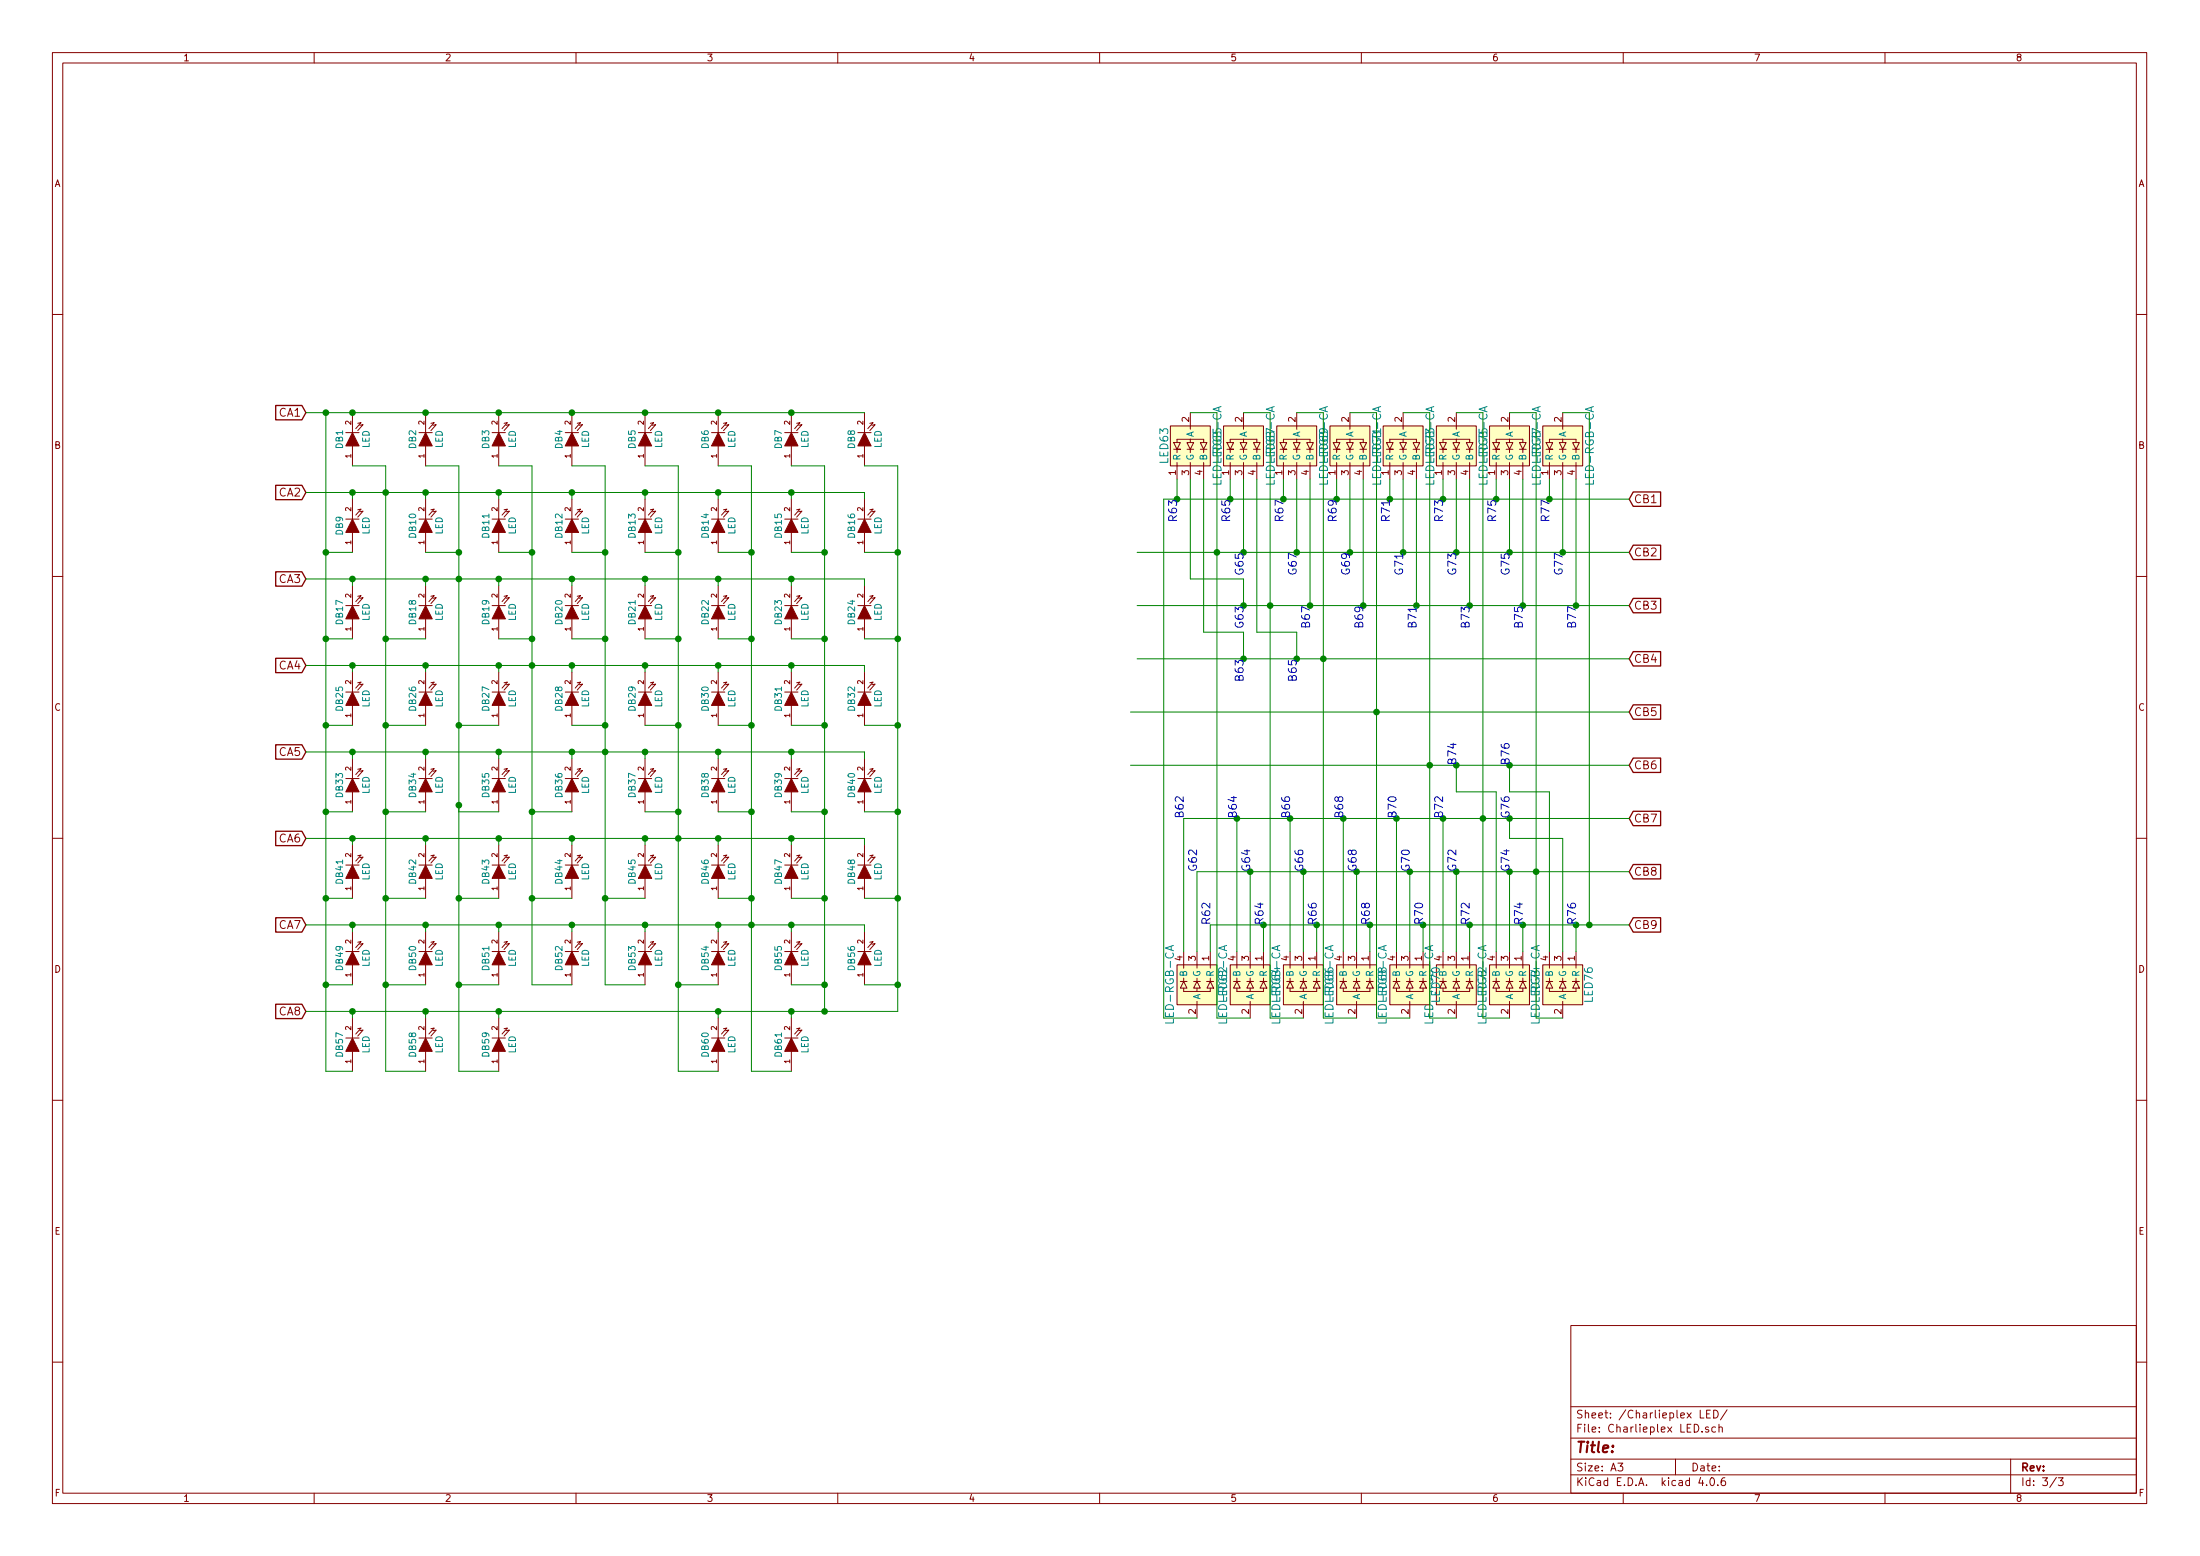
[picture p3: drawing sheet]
EESchema Schematic File Version 2
LIBS:power
LIBS:device
LIBS:transistors
LIBS:conn
LIBS:linear
LIBS:regul
LIBS:74xx
LIBS:cmos4000
LIBS:adc-dac
LIBS:memory
LIBS:xilinx
LIBS:microcontrollers
LIBS:dsp
LIBS:microchip
LIBS:analog_switches
LIBS:motorola
LIBS:texas
LIBS:intel
LIBS:audio
LIBS:interface
LIBS:digital-audio
LIBS:philips
LIBS:display
LIBS:cypress
LIBS:siliconi
LIBS:opto
LIBS:atmel
LIBS:contrib
LIBS:valves
LIBS:keyboard_parts
LIBS:74xgxx
LIBS:ac-dc
LIBS:actel
LIBS:aker
LIBS:allegro
LIBS:Altera
LIBS:analog_devices
LIBS:atmega32u4
LIBS:battery_management
LIBS:bbd
LIBS:bosch
LIBS:brooktre
LIBS:cmos_ieee
LIBS:dc-dc
LIBS:diode
LIBS:dtsjw
LIBS:elec-unifil
LIBS:ESD_Protection
LIBS:ftdi
LIBS:gennum
LIBS:graphic
LIBS:hc11
LIBS:ir
LIBS:Lattice
LIBS:leds
LIBS:logo
LIBS:maxim
LIBS:mechanical
LIBS:microchip_dspic33dsc
LIBS:microchip_pic10mcu
LIBS:microchip_pic12mcu
LIBS:microchip_pic16mcu
LIBS:microchip_pic18mcu
LIBS:microchip_pic24mcu
LIBS:microchip_pic32mcu
LIBS:mkl27z256vfm4
LIBS:modules
LIBS:motor_drivers
LIBS:motors
LIBS:msp430
LIBS:mx1a-simple
LIBS:nordicsemi
LIBS:nxp
LIBS:nxp_armmcu
LIBS:onsemi
LIBS:Oscillators
LIBS:oupiin_usb
LIBS:Power_Management
LIBS:powerint
LIBS:pspice
LIBS:references
LIBS:relays
LIBS:rfcom
LIBS:sensors
LIBS:silabs
LIBS:stm8
LIBS:stm32
LIBS:supertex
LIBS:switches
LIBS:transf
LIBS:triac_thyristor
LIBS:ttl_ieee
LIBS:video
LIBS:wiznet
LIBS:Worldsemi
LIBS:Xicor
LIBS:zetex
LIBS:Zilog
LIBS:IS31FL3236-QFLS2-TR
LIBS:teensy
LIBS:IS31FL37XX
LIBS:crumpschemes
LIBS:led
LIBS:Poliboard3-cache
EELAYER 25 0
EELAYER END
$Descr A3 16535 11693
encoding utf-8
Sheet 3 3
Title ""
Date ""
Rev ""
Comp ""
Comment1 ""
Comment2 ""
Comment3 ""
Comment4 ""
$EndDescr
$Comp
L LED DB1
U 1 1
P 2650 3300
F 0 "DB1" H 2650 3400 50  0000 C CNN
F 1 "LED" H 2650 3200 50  0000 C CNN
F 2 "mx1a:MX1A-led_no3d" H 2650 3300 50  0001 C CNN
F 3 "" H 2650 3300 50  0001 C CNN
	1    2650 3300
	0    -1   -1   0   
$EndComp
$Comp
L LED DB2
U 1 1
P 3200 3300
F 0 "DB2" H 3200 3400 50  0000 C CNN
F 1 "LED" H 3200 3200 50  0000 C CNN
F 2 "mx1a:MX1A-led_no3d" H 3200 3300 50  0001 C CNN
F 3 "" H 3200 3300 50  0001 C CNN
	1    3200 3300
	0    -1   -1   0   
$EndComp
$Comp
L LED DB3
U 1 1
P 3750 3300
F 0 "DB3" H 3750 3400 50  0000 C CNN
F 1 "LED" H 3750 3200 50  0000 C CNN
F 2 "mx1a:MX1A-led_no3d" H 3750 3300 50  0001 C CNN
F 3 "" H 3750 3300 50  0001 C CNN
	1    3750 3300
	0    -1   -1   0   
$EndComp
$Comp
L LED DB4
U 1 1
P 4300 3300
F 0 "DB4" H 4300 3400 50  0000 C CNN
F 1 "LED" H 4300 3200 50  0000 C CNN
F 2 "mx1a:MX1A-led_no3d" H 4300 3300 50  0001 C CNN
F 3 "" H 4300 3300 50  0001 C CNN
	1    4300 3300
	0    -1   -1   0   
$EndComp
$Comp
L LED DB5
U 1 1
P 4850 3300
F 0 "DB5" H 4850 3400 50  0000 C CNN
F 1 "LED" H 4850 3200 50  0000 C CNN
F 2 "mx1a:MX1A-led_no3d" H 4850 3300 50  0001 C CNN
F 3 "" H 4850 3300 50  0001 C CNN
	1    4850 3300
	0    -1   -1   0   
$EndComp
$Comp
L LED DB6
U 1 1
P 5400 3300
F 0 "DB6" H 5400 3400 50  0000 C CNN
F 1 "LED" H 5400 3200 50  0000 C CNN
F 2 "mx1a:MX1A-led_no3d" H 5400 3300 50  0001 C CNN
F 3 "" H 5400 3300 50  0001 C CNN
	1    5400 3300
	0    -1   -1   0   
$EndComp
$Comp
L LED DB7
U 1 1
P 5950 3300
F 0 "DB7" H 5950 3400 50  0000 C CNN
F 1 "LED" H 5950 3200 50  0000 C CNN
F 2 "mx1a:MX1A-led_no3d" H 5950 3300 50  0001 C CNN
F 3 "" H 5950 3300 50  0001 C CNN
	1    5950 3300
	0    -1   -1   0   
$EndComp
$Comp
L LED DB8
U 1 1
P 6500 3300
F 0 "DB8" H 6500 3400 50  0000 C CNN
F 1 "LED" H 6500 3200 50  0000 C CNN
F 2 "mx1a:MX1A-led_no3d" H 6500 3300 50  0001 C CNN
F 3 "" H 6500 3300 50  0001 C CNN
	1    6500 3300
	0    -1   -1   0   
$EndComp
$Comp
L LED DB9
U 1 1
P 2650 3950
F 0 "DB9" H 2650 4050 50  0000 C CNN
F 1 "LED" H 2650 3850 50  0000 C CNN
F 2 "mx1a:MX1A-led_no3d" H 2650 3950 50  0001 C CNN
F 3 "" H 2650 3950 50  0001 C CNN
	1    2650 3950
	0    -1   -1   0   
$EndComp
$Comp
L LED DB10
U 1 1
P 3200 3950
F 0 "DB10" H 3200 4050 50  0000 C CNN
F 1 "LED" H 3200 3850 50  0000 C CNN
F 2 "mx1a:MX1A-led_no3d" H 3200 3950 50  0001 C CNN
F 3 "" H 3200 3950 50  0001 C CNN
	1    3200 3950
	0    -1   -1   0   
$EndComp
$Comp
L LED DB11
U 1 1
P 3750 3950
F 0 "DB11" H 3750 4050 50  0000 C CNN
F 1 "LED" H 3750 3850 50  0000 C CNN
F 2 "mx1a:MX1A-led_no3d" H 3750 3950 50  0001 C CNN
F 3 "" H 3750 3950 50  0001 C CNN
	1    3750 3950
	0    -1   -1   0   
$EndComp
$Comp
L LED DB12
U 1 1
P 4300 3950
F 0 "DB12" H 4300 4050 50  0000 C CNN
F 1 "LED" H 4300 3850 50  0000 C CNN
F 2 "mx1a:MX1A-led_no3d" H 4300 3950 50  0001 C CNN
F 3 "" H 4300 3950 50  0001 C CNN
	1    4300 3950
	0    -1   -1   0   
$EndComp
$Comp
L LED DB13
U 1 1
P 4850 3950
F 0 "DB13" H 4850 4050 50  0000 C CNN
F 1 "LED" H 4850 3850 50  0000 C CNN
F 2 "mx1a:MX1A-led_no3d" H 4850 3950 50  0001 C CNN
F 3 "" H 4850 3950 50  0001 C CNN
	1    4850 3950
	0    -1   -1   0   
$EndComp
$Comp
L LED DB14
U 1 1
P 5400 3950
F 0 "DB14" H 5400 4050 50  0000 C CNN
F 1 "LED" H 5400 3850 50  0000 C CNN
F 2 "mx1a:MX1A-led_no3d" H 5400 3950 50  0001 C CNN
F 3 "" H 5400 3950 50  0001 C CNN
	1    5400 3950
	0    -1   -1   0   
$EndComp
$Comp
L LED DB15
U 1 1
P 5950 3950
F 0 "DB15" H 5950 4050 50  0000 C CNN
F 1 "LED" H 5950 3850 50  0000 C CNN
F 2 "mx1a:MX1A-led_no3d" H 5950 3950 50  0001 C CNN
F 3 "" H 5950 3950 50  0001 C CNN
	1    5950 3950
	0    -1   -1   0   
$EndComp
$Comp
L LED DB16
U 1 1
P 6500 3950
F 0 "DB16" H 6500 4050 50  0000 C CNN
F 1 "LED" H 6500 3850 50  0000 C CNN
F 2 "mx1a:MX1A-led_no3d" H 6500 3950 50  0001 C CNN
F 3 "" H 6500 3950 50  0001 C CNN
	1    6500 3950
	0    -1   -1   0   
$EndComp
$Comp
L LED DB17
U 1 1
P 2650 4600
F 0 "DB17" H 2650 4700 50  0000 C CNN
F 1 "LED" H 2650 4500 50  0000 C CNN
F 2 "mx1a:MX1A-led_no3d" H 2650 4600 50  0001 C CNN
F 3 "" H 2650 4600 50  0001 C CNN
	1    2650 4600
	0    -1   -1   0   
$EndComp
$Comp
L LED DB18
U 1 1
P 3200 4600
F 0 "DB18" H 3200 4700 50  0000 C CNN
F 1 "LED" H 3200 4500 50  0000 C CNN
F 2 "mx1a:MX1A-led_no3d" H 3200 4600 50  0001 C CNN
F 3 "" H 3200 4600 50  0001 C CNN
	1    3200 4600
	0    -1   -1   0   
$EndComp
$Comp
L LED DB19
U 1 1
P 3750 4600
F 0 "DB19" H 3750 4700 50  0000 C CNN
F 1 "LED" H 3750 4500 50  0000 C CNN
F 2 "mx1a:MX1A-led_no3d" H 3750 4600 50  0001 C CNN
F 3 "" H 3750 4600 50  0001 C CNN
	1    3750 4600
	0    -1   -1   0   
$EndComp
$Comp
L LED DB20
U 1 1
P 4300 4600
F 0 "DB20" H 4300 4700 50  0000 C CNN
F 1 "LED" H 4300 4500 50  0000 C CNN
F 2 "mx1a:MX1A-led_no3d" H 4300 4600 50  0001 C CNN
F 3 "" H 4300 4600 50  0001 C CNN
	1    4300 4600
	0    -1   -1   0   
$EndComp
$Comp
L LED DB21
U 1 1
P 4850 4600
F 0 "DB21" H 4850 4700 50  0000 C CNN
F 1 "LED" H 4850 4500 50  0000 C CNN
F 2 "mx1a:MX1A-led_no3d" H 4850 4600 50  0001 C CNN
F 3 "" H 4850 4600 50  0001 C CNN
	1    4850 4600
	0    -1   -1   0   
$EndComp
$Comp
L LED DB22
U 1 1
P 5400 4600
F 0 "DB22" H 5400 4700 50  0000 C CNN
F 1 "LED" H 5400 4500 50  0000 C CNN
F 2 "mx1a:MX1A-led_no3d" H 5400 4600 50  0001 C CNN
F 3 "" H 5400 4600 50  0001 C CNN
	1    5400 4600
	0    -1   -1   0   
$EndComp
$Comp
L LED DB23
U 1 1
P 5950 4600
F 0 "DB23" H 5950 4700 50  0000 C CNN
F 1 "LED" H 5950 4500 50  0000 C CNN
F 2 "mx1a:MX1A-led_no3d" H 5950 4600 50  0001 C CNN
F 3 "" H 5950 4600 50  0001 C CNN
	1    5950 4600
	0    -1   -1   0   
$EndComp
$Comp
L LED DB24
U 1 1
P 6500 4600
F 0 "DB24" H 6500 4700 50  0000 C CNN
F 1 "LED" H 6500 4500 50  0000 C CNN
F 2 "mx1a:MX1A-led_no3d" H 6500 4600 50  0001 C CNN
F 3 "" H 6500 4600 50  0001 C CNN
	1    6500 4600
	0    -1   -1   0   
$EndComp
$Comp
L LED DB25
U 1 1
P 2650 5250
F 0 "DB25" H 2650 5350 50  0000 C CNN
F 1 "LED" H 2650 5150 50  0000 C CNN
F 2 "mx1a:MX1A-led_no3d" H 2650 5250 50  0001 C CNN
F 3 "" H 2650 5250 50  0001 C CNN
	1    2650 5250
	0    -1   -1   0   
$EndComp
$Comp
L LED DB26
U 1 1
P 3200 5250
F 0 "DB26" H 3200 5350 50  0000 C CNN
F 1 "LED" H 3200 5150 50  0000 C CNN
F 2 "mx1a:MX1A-led_no3d" H 3200 5250 50  0001 C CNN
F 3 "" H 3200 5250 50  0001 C CNN
	1    3200 5250
	0    -1   -1   0   
$EndComp
$Comp
L LED DB27
U 1 1
P 3750 5250
F 0 "DB27" H 3750 5350 50  0000 C CNN
F 1 "LED" H 3750 5150 50  0000 C CNN
F 2 "mx1a:MX1A-led_no3d" H 3750 5250 50  0001 C CNN
F 3 "" H 3750 5250 50  0001 C CNN
	1    3750 5250
	0    -1   -1   0   
$EndComp
$Comp
L LED DB28
U 1 1
P 4300 5250
F 0 "DB28" H 4300 5350 50  0000 C CNN
F 1 "LED" H 4300 5150 50  0000 C CNN
F 2 "mx1a:MX1A-led_no3d" H 4300 5250 50  0001 C CNN
F 3 "" H 4300 5250 50  0001 C CNN
	1    4300 5250
	0    -1   -1   0   
$EndComp
$Comp
L LED DB29
U 1 1
P 4850 5250
F 0 "DB29" H 4850 5350 50  0000 C CNN
F 1 "LED" H 4850 5150 50  0000 C CNN
F 2 "mx1a:MX1A-led_no3d" H 4850 5250 50  0001 C CNN
F 3 "" H 4850 5250 50  0001 C CNN
	1    4850 5250
	0    -1   -1   0   
$EndComp
$Comp
L LED DB30
U 1 1
P 5400 5250
F 0 "DB30" H 5400 5350 50  0000 C CNN
F 1 "LED" H 5400 5150 50  0000 C CNN
F 2 "mx1a:MX1A-led_no3d" H 5400 5250 50  0001 C CNN
F 3 "" H 5400 5250 50  0001 C CNN
	1    5400 5250
	0    -1   -1   0   
$EndComp
$Comp
L LED DB31
U 1 1
P 5950 5250
F 0 "DB31" H 5950 5350 50  0000 C CNN
F 1 "LED" H 5950 5150 50  0000 C CNN
F 2 "mx1a:MX1A-led_no3d" H 5950 5250 50  0001 C CNN
F 3 "" H 5950 5250 50  0001 C CNN
	1    5950 5250
	0    -1   -1   0   
$EndComp
$Comp
L LED DB32
U 1 1
P 6500 5250
F 0 "DB32" H 6500 5350 50  0000 C CNN
F 1 "LED" H 6500 5150 50  0000 C CNN
F 2 "mx1a:MX1A-led_no3d" H 6500 5250 50  0001 C CNN
F 3 "" H 6500 5250 50  0001 C CNN
	1    6500 5250
	0    -1   -1   0   
$EndComp
$Comp
L LED DB33
U 1 1
P 2650 5900
F 0 "DB33" H 2650 6000 50  0000 C CNN
F 1 "LED" H 2650 5800 50  0000 C CNN
F 2 "mx1a:MX1A-led_no3d" H 2650 5900 50  0001 C CNN
F 3 "" H 2650 5900 50  0001 C CNN
	1    2650 5900
	0    -1   -1   0   
$EndComp
$Comp
L LED DB34
U 1 1
P 3200 5900
F 0 "DB34" H 3200 6000 50  0000 C CNN
F 1 "LED" H 3200 5800 50  0000 C CNN
F 2 "mx1a:MX1A-led_no3d" H 3200 5900 50  0001 C CNN
F 3 "" H 3200 5900 50  0001 C CNN
	1    3200 5900
	0    -1   -1   0   
$EndComp
$Comp
L LED DB35
U 1 1
P 3750 5900
F 0 "DB35" H 3750 6000 50  0000 C CNN
F 1 "LED" H 3750 5800 50  0000 C CNN
F 2 "mx1a:MX1A-led_no3d" H 3750 5900 50  0001 C CNN
F 3 "" H 3750 5900 50  0001 C CNN
	1    3750 5900
	0    -1   -1   0   
$EndComp
$Comp
L LED DB36
U 1 1
P 4300 5900
F 0 "DB36" H 4300 6000 50  0000 C CNN
F 1 "LED" H 4300 5800 50  0000 C CNN
F 2 "mx1a:MX1A-led_no3d" H 4300 5900 50  0001 C CNN
F 3 "" H 4300 5900 50  0001 C CNN
	1    4300 5900
	0    -1   -1   0   
$EndComp
$Comp
L LED DB37
U 1 1
P 4850 5900
F 0 "DB37" H 4850 6000 50  0000 C CNN
F 1 "LED" H 4850 5800 50  0000 C CNN
F 2 "mx1a:MX1A-led_no3d" H 4850 5900 50  0001 C CNN
F 3 "" H 4850 5900 50  0001 C CNN
	1    4850 5900
	0    -1   -1   0   
$EndComp
$Comp
L LED DB38
U 1 1
P 5400 5900
F 0 "DB38" H 5400 6000 50  0000 C CNN
F 1 "LED" H 5400 5800 50  0000 C CNN
F 2 "mx1a:MX1A-led_no3d" H 5400 5900 50  0001 C CNN
F 3 "" H 5400 5900 50  0001 C CNN
	1    5400 5900
	0    -1   -1   0   
$EndComp
$Comp
L LED DB39
U 1 1
P 5950 5900
F 0 "DB39" H 5950 6000 50  0000 C CNN
F 1 "LED" H 5950 5800 50  0000 C CNN
F 2 "mx1a:MX1A-led_no3d" H 5950 5900 50  0001 C CNN
F 3 "" H 5950 5900 50  0001 C CNN
	1    5950 5900
	0    -1   -1   0   
$EndComp
$Comp
L LED DB40
U 1 1
P 6500 5900
F 0 "DB40" H 6500 6000 50  0000 C CNN
F 1 "LED" H 6500 5800 50  0000 C CNN
F 2 "mx1a:MX1A-led_no3d" H 6500 5900 50  0001 C CNN
F 3 "" H 6500 5900 50  0001 C CNN
	1    6500 5900
	0    -1   -1   0   
$EndComp
$Comp
L LED DB41
U 1 1
P 2650 6550
F 0 "DB41" H 2650 6650 50  0000 C CNN
F 1 "LED" H 2650 6450 50  0000 C CNN
F 2 "mx1a:MX1A-led_no3d" H 2650 6550 50  0001 C CNN
F 3 "" H 2650 6550 50  0001 C CNN
	1    2650 6550
	0    -1   -1   0   
$EndComp
$Comp
L LED DB42
U 1 1
P 3200 6550
F 0 "DB42" H 3200 6650 50  0000 C CNN
F 1 "LED" H 3200 6450 50  0000 C CNN
F 2 "mx1a:MX1A-led_no3d" H 3200 6550 50  0001 C CNN
F 3 "" H 3200 6550 50  0001 C CNN
	1    3200 6550
	0    -1   -1   0   
$EndComp
$Comp
L LED DB43
U 1 1
P 3750 6550
F 0 "DB43" H 3750 6650 50  0000 C CNN
F 1 "LED" H 3750 6450 50  0000 C CNN
F 2 "mx1a:MX1A-led_no3d" H 3750 6550 50  0001 C CNN
F 3 "" H 3750 6550 50  0001 C CNN
	1    3750 6550
	0    -1   -1   0   
$EndComp
$Comp
L LED DB44
U 1 1
P 4300 6550
F 0 "DB44" H 4300 6650 50  0000 C CNN
F 1 "LED" H 4300 6450 50  0000 C CNN
F 2 "mx1a:MX1A-led_no3d" H 4300 6550 50  0001 C CNN
F 3 "" H 4300 6550 50  0001 C CNN
	1    4300 6550
	0    -1   -1   0   
$EndComp
$Comp
L LED DB45
U 1 1
P 4850 6550
F 0 "DB45" H 4850 6650 50  0000 C CNN
F 1 "LED" H 4850 6450 50  0000 C CNN
F 2 "mx1a:MX1A-led_no3d" H 4850 6550 50  0001 C CNN
F 3 "" H 4850 6550 50  0001 C CNN
	1    4850 6550
	0    -1   -1   0   
$EndComp
$Comp
L LED DB46
U 1 1
P 5400 6550
F 0 "DB46" H 5400 6650 50  0000 C CNN
F 1 "LED" H 5400 6450 50  0000 C CNN
F 2 "mx1a:MX1A-led_no3d" H 5400 6550 50  0001 C CNN
F 3 "" H 5400 6550 50  0001 C CNN
	1    5400 6550
	0    -1   -1   0   
$EndComp
$Comp
L LED DB47
U 1 1
P 5950 6550
F 0 "DB47" H 5950 6650 50  0000 C CNN
F 1 "LED" H 5950 6450 50  0000 C CNN
F 2 "mx1a:MX1A-led_no3d" H 5950 6550 50  0001 C CNN
F 3 "" H 5950 6550 50  0001 C CNN
	1    5950 6550
	0    -1   -1   0   
$EndComp
$Comp
L LED DB48
U 1 1
P 6500 6550
F 0 "DB48" H 6500 6650 50  0000 C CNN
F 1 "LED" H 6500 6450 50  0000 C CNN
F 2 "mx1a:MX1A-led_no3d" H 6500 6550 50  0001 C CNN
F 3 "" H 6500 6550 50  0001 C CNN
	1    6500 6550
	0    -1   -1   0   
$EndComp
$Comp
L LED DB49
U 1 1
P 2650 7200
F 0 "DB49" H 2650 7300 50  0000 C CNN
F 1 "LED" H 2650 7100 50  0000 C CNN
F 2 "mx1a:MX1A-led_no3d" H 2650 7200 50  0001 C CNN
F 3 "" H 2650 7200 50  0001 C CNN
	1    2650 7200
	0    -1   -1   0   
$EndComp
$Comp
L LED DB50
U 1 1
P 3200 7200
F 0 "DB50" H 3200 7300 50  0000 C CNN
F 1 "LED" H 3200 7100 50  0000 C CNN
F 2 "mx1a:MX1A-led_no3d" H 3200 7200 50  0001 C CNN
F 3 "" H 3200 7200 50  0001 C CNN
	1    3200 7200
	0    -1   -1   0   
$EndComp
$Comp
L LED DB51
U 1 1
P 3750 7200
F 0 "DB51" H 3750 7300 50  0000 C CNN
F 1 "LED" H 3750 7100 50  0000 C CNN
F 2 "mx1a:MX1A-led_no3d" H 3750 7200 50  0001 C CNN
F 3 "" H 3750 7200 50  0001 C CNN
	1    3750 7200
	0    -1   -1   0   
$EndComp
$Comp
L LED DB52
U 1 1
P 4300 7200
F 0 "DB52" H 4300 7300 50  0000 C CNN
F 1 "LED" H 4300 7100 50  0000 C CNN
F 2 "mx1a:MX1A-led_no3d" H 4300 7200 50  0001 C CNN
F 3 "" H 4300 7200 50  0001 C CNN
	1    4300 7200
	0    -1   -1   0   
$EndComp
$Comp
L LED DB53
U 1 1
P 4850 7200
F 0 "DB53" H 4850 7300 50  0000 C CNN
F 1 "LED" H 4850 7100 50  0000 C CNN
F 2 "mx1a:MX1A-led_no3d" H 4850 7200 50  0001 C CNN
F 3 "" H 4850 7200 50  0001 C CNN
	1    4850 7200
	0    -1   -1   0   
$EndComp
$Comp
L LED DB54
U 1 1
P 5400 7200
F 0 "DB54" H 5400 7300 50  0000 C CNN
F 1 "LED" H 5400 7100 50  0000 C CNN
F 2 "mx1a:MX1A-led_no3d" H 5400 7200 50  0001 C CNN
F 3 "" H 5400 7200 50  0001 C CNN
	1    5400 7200
	0    -1   -1   0   
$EndComp
$Comp
L LED DB55
U 1 1
P 5950 7200
F 0 "DB55" H 5950 7300 50  0000 C CNN
F 1 "LED" H 5950 7100 50  0000 C CNN
F 2 "mx1a:MX1A-led_no3d" H 5950 7200 50  0001 C CNN
F 3 "" H 5950 7200 50  0001 C CNN
	1    5950 7200
	0    -1   -1   0   
$EndComp
$Comp
L LED DB56
U 1 1
P 6500 7200
F 0 "DB56" H 6500 7300 50  0000 C CNN
F 1 "LED" H 6500 7100 50  0000 C CNN
F 2 "mx1a:MX1A-led_no3d" H 6500 7200 50  0001 C CNN
F 3 "" H 6500 7200 50  0001 C CNN
	1    6500 7200
	0    -1   -1   0   
$EndComp
$Comp
L LED DB57
U 1 1
P 2650 7850
F 0 "DB57" H 2650 7950 50  0000 C CNN
F 1 "LED" H 2650 7750 50  0000 C CNN
F 2 "mx1a:MX1A-led_no3d" H 2650 7850 50  0001 C CNN
F 3 "" H 2650 7850 50  0001 C CNN
	1    2650 7850
	0    -1   -1   0   
$EndComp
$Comp
L LED DB58
U 1 1
P 3200 7850
F 0 "DB58" H 3200 7950 50  0000 C CNN
F 1 "LED" H 3200 7750 50  0000 C CNN
F 2 "mx1a:MX1A-led_no3d" H 3200 7850 50  0001 C CNN
F 3 "" H 3200 7850 50  0001 C CNN
	1    3200 7850
	0    -1   -1   0   
$EndComp
$Comp
L LED DB59
U 1 1
P 3750 7850
F 0 "DB59" H 3750 7950 50  0000 C CNN
F 1 "LED" H 3750 7750 50  0000 C CNN
F 2 "mx1a:MX1A-led_no3d" H 3750 7850 50  0001 C CNN
F 3 "" H 3750 7850 50  0001 C CNN
	1    3750 7850
	0    -1   -1   0   
$EndComp
$Comp
L LED DB60
U 1 1
P 5400 7850
F 0 "DB60" H 5400 7950 50  0000 C CNN
F 1 "LED" H 5400 7750 50  0000 C CNN
F 2 "mx1a:MX1A-led_no3d" H 5400 7850 50  0001 C CNN
F 3 "" H 5400 7850 50  0001 C CNN
	1    5400 7850
	0    -1   -1   0   
$EndComp
$Comp
L LED DB61
U 1 1
P 5950 7850
F 0 "DB61" H 5950 7950 50  0000 C CNN
F 1 "LED" H 5950 7750 50  0000 C CNN
F 2 "mx1a:MX1A-led_no3d" H 5950 7850 50  0001 C CNN
F 3 "" H 5950 7850 50  0001 C CNN
	1    5950 7850
	0    -1   -1   0   
$EndComp
Text GLabel 2300 3100 0    60   Input ~ 0
CA1
Text GLabel 2300 3700 0    60   Input ~ 0
CA2
Text GLabel 2300 4350 0    60   Input ~ 0
CA3
Text GLabel 2300 5000 0    60   Input ~ 0
CA4
Text GLabel 2300 5650 0    60   Input ~ 0
CA5
Text GLabel 2300 6300 0    60   Input ~ 0
CA6
Text GLabel 2300 6950 0    60   Input ~ 0
CA7
Text GLabel 2300 7600 0    60   Input ~ 0
CA8
Text GLabel 12250 3750 2    60   Input ~ 0
CB1
Text GLabel 12250 4150 2    60   Input ~ 0
CB2
Text GLabel 12250 4550 2    60   Input ~ 0
CB3
Text GLabel 12250 4950 2    60   Input ~ 0
CB4
Text GLabel 12250 5750 2    60   Input ~ 0
CB6
Text GLabel 12250 6150 2    60   Input ~ 0
CB7
Text GLabel 12250 6550 2    60   Input ~ 0
CB8
Text GLabel 12250 6950 2    60   Input ~ 0
CB9
Text GLabel 12250 5350 2    60   Input ~ 0
CB5
$Comp
L LED-RGB-CA LED69
U 1 1
P 10150 3350
F 0 "LED69" H 10150 3550 60  0000 C CNN
F 1 "LED-RGB-CA" H 10150 3150 60  0000 C CNN
F 2 "LEDs:LED_D5.0mm-4" H 10000 3450 60  0001 C CNN
F 3 "" H 10150 3550 60  0001 C CNN
	1    10150 3350
	0    -1   -1   0   
$EndComp
$Comp
L LED-RGB-CA LED62
U 1 1
P 9000 7400
F 0 "LED62" H 9000 7600 60  0000 C CNN
F 1 "LED-RGB-CA" H 9000 7200 60  0000 C CNN
F 2 "LEDs:LED_D5.0mm-4" H 8850 7500 60  0001 C CNN
F 3 "" H 9000 7600 60  0001 C CNN
	1    9000 7400
	0    1    1    0   
$EndComp
$Comp
L LED-RGB-CA LED64
U 1 1
P 9400 7400
F 0 "LED64" H 9400 7600 60  0000 C CNN
F 1 "LED-RGB-CA" H 9400 7200 60  0000 C CNN
F 2 "LEDs:LED_D5.0mm-4" H 9250 7500 60  0001 C CNN
F 3 "" H 9400 7600 60  0001 C CNN
	1    9400 7400
	0    1    1    0   
$EndComp
$Comp
L LED-RGB-CA LED68
U 1 1
P 10200 7400
F 0 "LED68" H 10200 7600 60  0000 C CNN
F 1 "LED-RGB-CA" H 10200 7200 60  0000 C CNN
F 2 "LEDs:LED_D5.0mm-4" H 10050 7500 60  0001 C CNN
F 3 "" H 10200 7600 60  0001 C CNN
	1    10200 7400
	0    1    1    0   
$EndComp
$Comp
L LED-RGB-CA LED71
U 1 1
P 10550 3350
F 0 "LED71" H 10550 3550 60  0000 C CNN
F 1 "LED-RGB-CA" H 10550 3150 60  0000 C CNN
F 2 "LEDs:LED_D5.0mm-4" H 10400 3450 60  0001 C CNN
F 3 "" H 10550 3550 60  0001 C CNN
	1    10550 3350
	0    -1   -1   0   
$EndComp
$Comp
L LED-RGB-CA LED73
U 1 1
P 10950 3350
F 0 "LED73" H 10950 3550 60  0000 C CNN
F 1 "LED-RGB-CA" H 10950 3150 60  0000 C CNN
F 2 "LEDs:LED_D5.0mm-4" H 10800 3450 60  0001 C CNN
F 3 "" H 10950 3550 60  0001 C CNN
	1    10950 3350
	0    -1   -1   0   
$EndComp
$Comp
L LED-RGB-CA LED75
U 1 1
P 11350 3350
F 0 "LED75" H 11350 3550 60  0000 C CNN
F 1 "LED-RGB-CA" H 11350 3150 60  0000 C CNN
F 2 "LEDs:LED_D5.0mm-4" H 11200 3450 60  0001 C CNN
F 3 "" H 11350 3550 60  0001 C CNN
	1    11350 3350
	0    -1   -1   0   
$EndComp
$Comp
L LED-RGB-CA LED77
U 1 1
P 11750 3350
F 0 "LED77" H 11750 3550 60  0000 C CNN
F 1 "LED-RGB-CA" H 11750 3150 60  0000 C CNN
F 2 "LEDs:LED_D5.0mm-4" H 11600 3450 60  0001 C CNN
F 3 "" H 11750 3550 60  0001 C CNN
	1    11750 3350
	0    -1   -1   0   
$EndComp
$Comp
L LED-RGB-CA LED67
U 1 1
P 9750 3350
F 0 "LED67" H 9750 3550 60  0000 C CNN
F 1 "LED-RGB-CA" H 9750 3150 60  0000 C CNN
F 2 "LEDs:LED_D5.0mm-4" H 9600 3450 60  0001 C CNN
F 3 "" H 9750 3550 60  0001 C CNN
	1    9750 3350
	0    -1   -1   0   
$EndComp
$Comp
L LED-RGB-CA LED65
U 1 1
P 9350 3350
F 0 "LED65" H 9350 3550 60  0000 C CNN
F 1 "LED-RGB-CA" H 9350 3150 60  0000 C CNN
F 2 "LEDs:LED_D5.0mm-4" H 9200 3450 60  0001 C CNN
F 3 "" H 9350 3550 60  0001 C CNN
	1    9350 3350
	0    -1   -1   0   
$EndComp
$Comp
L LED-RGB-CA LED63
U 1 1
P 8950 3350
F 0 "LED63" H 8950 3550 60  0000 C CNN
F 1 "LED-RGB-CA" H 8950 3150 60  0000 C CNN
F 2 "LEDs:LED_D5.0mm-4" H 8800 3450 60  0001 C CNN
F 3 "" H 8950 3550 60  0001 C CNN
	1    8950 3350
	0    -1   -1   0   
$EndComp
$Comp
L LED-RGB-CA LED66
U 1 1
P 9800 7400
F 0 "LED66" H 9800 7600 60  0000 C CNN
F 1 "LED-RGB-CA" H 9800 7200 60  0000 C CNN
F 2 "LEDs:LED_D5.0mm-4" H 9650 7500 60  0001 C CNN
F 3 "" H 9800 7600 60  0001 C CNN
	1    9800 7400
	0    1    1    0   
$EndComp
$Comp
L LED-RGB-CA LED76
U 1 1
P 11750 7400
F 0 "LED76" H 11750 7600 60  0000 C CNN
F 1 "LED-RGB-CA" H 11750 7200 60  0000 C CNN
F 2 "LEDs:LED_D5.0mm-4" H 11600 7500 60  0001 C CNN
F 3 "" H 11750 7600 60  0001 C CNN
	1    11750 7400
	0    1    1    0   
$EndComp
$Comp
L LED-RGB-CA LED74
U 1 1
P 11350 7400
F 0 "LED74" H 11350 7600 60  0000 C CNN
F 1 "LED-RGB-CA" H 11350 7200 60  0000 C CNN
F 2 "LEDs:LED_D5.0mm-4" H 11200 7500 60  0001 C CNN
F 3 "" H 11350 7600 60  0001 C CNN
	1    11350 7400
	0    1    1    0   
$EndComp
$Comp
L LED-RGB-CA LED72
U 1 1
P 10950 7400
F 0 "LED72" H 10950 7600 60  0000 C CNN
F 1 "LED-RGB-CA" H 10950 7200 60  0000 C CNN
F 2 "LEDs:LED_D5.0mm-4" H 10800 7500 60  0001 C CNN
F 3 "" H 10950 7600 60  0001 C CNN
	1    10950 7400
	0    1    1    0   
$EndComp
$Comp
L LED-RGB-CA LED70
U 1 1
P 10600 7400
F 0 "LED70" H 10600 7600 60  0000 C CNN
F 1 "LED-RGB-CA" H 10600 7200 60  0000 C CNN
F 2 "LEDs:LED_D5.0mm-4" H 10450 7500 60  0001 C CNN
F 3 "" H 10600 7600 60  0001 C CNN
	1    10600 7400
	0    1    1    0   
$EndComp
Wire Wire Line
	2300 3100 6500 3100
Wire Wire Line
	2300 3700 6500 3700
Wire Wire Line
	2300 4350 6500 4350
Wire Wire Line
	2300 5000 6500 5000
Wire Wire Line
	2300 5650 6500 5650
Wire Wire Line
	2300 6300 6500 6300
Wire Wire Line
	2300 6950 6500 6950
Wire Wire Line
	6750 7600 2300 7600
Connection ~ 2650 3100
Wire Wire Line
	2450 3100 2450 8050
Connection ~ 2450 3100
Wire Wire Line
	2450 8050 2650 8050
Wire Wire Line
	2650 7600 2650 7650
Wire Wire Line
	2650 3500 2900 3500
Wire Wire Line
	2900 3500 2900 8050
Connection ~ 2900 3700
Wire Wire Line
	3200 3500 3450 3500
Wire Wire Line
	3450 3500 3450 8050
Wire Wire Line
	3750 3500 4000 3500
Wire Wire Line
	4000 3500 4000 7400
Wire Wire Line
	4300 3500 4550 3500
Wire Wire Line
	4550 3500 4550 7400
Wire Wire Line
	3450 8050 3750 8050
Wire Wire Line
	4000 7400 4300 7400
Wire Wire Line
	4550 7400 4850 7400
Wire Wire Line
	4850 3500 5100 3500
Wire Wire Line
	5100 3500 5100 8050
Wire Wire Line
	5100 7400 5400 7400
Wire Wire Line
	5400 3500 5650 3500
Wire Wire Line
	5650 3500 5650 8050
Wire Wire Line
	5650 8050 5950 8050
Wire Wire Line
	5950 3500 6200 3500
Wire Wire Line
	6500 3500 6750 3500
Wire Wire Line
	2900 8050 3200 8050
Wire Wire Line
	2650 4150 2450 4150
Connection ~ 2450 4150
Wire Wire Line
	2650 3750 2650 3700
Connection ~ 2650 3700
Connection ~ 3450 4350
Connection ~ 4000 5000
Connection ~ 4550 5650
Connection ~ 5100 6300
Connection ~ 5650 6950
Wire Wire Line
	2650 4400 2650 4350
Connection ~ 2650 4350
Wire Wire Line
	2650 4800 2450 4800
Connection ~ 2450 4800
Wire Wire Line
	2650 5050 2650 5000
Connection ~ 2650 5000
Wire Wire Line
	2650 5450 2450 5450
Connection ~ 2450 5450
Wire Wire Line
	2650 6100 2450 6100
Connection ~ 2450 6100
Wire Wire Line
	2650 5700 2650 5650
Connection ~ 2650 5650
Wire Wire Line
	2650 6350 2650 6300
Connection ~ 2650 6300
Wire Wire Line
	2650 6750 2450 6750
Connection ~ 2450 6750
Wire Wire Line
	2650 7000 2650 6950
Connection ~ 2650 6950
Wire Wire Line
	2450 7400 2650 7400
Connection ~ 2450 7400
Wire Wire Line
	3200 4150 3450 4150
Connection ~ 3450 4150
Wire Wire Line
	3750 4150 4000 4150
Connection ~ 4000 4150
Wire Wire Line
	4300 4150 4550 4150
Connection ~ 4550 4150
Wire Wire Line
	4850 4150 5100 4150
Connection ~ 5100 4150
Wire Wire Line
	5400 4150 5650 4150
Connection ~ 5650 4150
Wire Wire Line
	5950 4150 6200 4150
Connection ~ 6200 4150
Wire Wire Line
	6500 4150 6750 4150
Connection ~ 6750 4150
Wire Wire Line
	6500 3700 6500 3750
Wire Wire Line
	6500 4350 6500 4400
Wire Wire Line
	6500 5000 6500 5050
Wire Wire Line
	6500 5650 6500 5700
Wire Wire Line
	6500 6950 6500 7000
Wire Wire Line
	6500 6300 6500 6350
Wire Wire Line
	6750 7400 6500 7400
Connection ~ 6750 7400
Wire Wire Line
	6750 6750 6500 6750
Connection ~ 6750 6750
Wire Wire Line
	6750 6100 6500 6100
Connection ~ 6750 6100
Wire Wire Line
	6750 5450 6500 5450
Connection ~ 6750 5450
Wire Wire Line
	6750 4800 6500 4800
Connection ~ 6750 4800
Wire Wire Line
	3200 4800 2900 4800
Connection ~ 2900 4800
Wire Wire Line
	3200 4400 3200 4350
Connection ~ 3200 4350
Wire Wire Line
	3200 5450 2900 5450
Connection ~ 2900 5450
Wire Wire Line
	3200 5050 3200 5000
Connection ~ 3200 5000
Wire Wire Line
	3200 5700 3200 5650
Connection ~ 3200 5650
Wire Wire Line
	3200 6100 2900 6100
Connection ~ 2900 6100
Wire Wire Line
	3200 6350 3200 6300
Connection ~ 3200 6300
Wire Wire Line
	2900 6750 3200 6750
Connection ~ 2900 6750
Wire Wire Line
	3200 7000 3200 6950
Connection ~ 3200 6950
Wire Wire Line
	2900 7400 3200 7400
Connection ~ 2900 7400
Wire Wire Line
	3750 7400 3450 7400
Connection ~ 3450 7400
Wire Wire Line
	3750 7000 3750 6950
Connection ~ 3750 6950
Wire Wire Line
	3750 6750 3450 6750
Connection ~ 3450 6750
Wire Wire Line
	3750 6350 3750 6300
Connection ~ 3750 6300
Wire Wire Line
	3750 6100 3450 6100
Wire Wire Line
	3450 6100 3450 6050
Connection ~ 3450 6050
Wire Wire Line
	3750 5050 3750 5000
Connection ~ 3750 5000
Wire Wire Line
	3750 5450 3450 5450
Connection ~ 3450 5450
Wire Wire Line
	3750 4800 4000 4800
Connection ~ 4000 4800
Wire Wire Line
	3750 4400 3750 4350
Connection ~ 3750 4350
Wire Wire Line
	3750 3750 3750 3700
Connection ~ 3750 3700
Wire Wire Line
	3200 3750 3200 3700
Connection ~ 3200 3700
Wire Wire Line
	4300 3750 4300 3700
Connection ~ 4300 3700
Wire Wire Line
	4850 3750 4850 3700
Connection ~ 4850 3700
Wire Wire Line
	5400 3750 5400 3700
Connection ~ 5400 3700
Wire Wire Line
	5950 3750 5950 3700
Connection ~ 5950 3700
Wire Wire Line
	6200 4800 5950 4800
Connection ~ 6200 4800
Wire Wire Line
	5950 4400 5950 4350
Connection ~ 5950 4350
Wire Wire Line
	5400 4400 5400 4350
Connection ~ 5400 4350
Wire Wire Line
	5400 4800 5650 4800
Connection ~ 5650 4800
Wire Wire Line
	4850 4800 5100 4800
Connection ~ 5100 4800
Wire Wire Line
	4850 4400 4850 4350
Connection ~ 4850 4350
Wire Wire Line
	4300 4400 4300 4350
Connection ~ 4300 4350
Wire Wire Line
	4300 4800 4550 4800
Connection ~ 4550 4800
Wire Wire Line
	4300 5050 4300 5000
Connection ~ 4300 5000
Wire Wire Line
	4300 5450 4550 5450
Connection ~ 4550 5450
Wire Wire Line
	4300 5700 4300 5650
Connection ~ 4300 5650
Wire Wire Line
	3750 5700 3750 5650
Connection ~ 3750 5650
Wire Wire Line
	4300 6100 4000 6100
Connection ~ 4000 6100
Wire Wire Line
	4300 6750 4000 6750
Connection ~ 4000 6750
Wire Wire Line
	4300 6350 4300 6300
Connection ~ 4300 6300
Wire Wire Line
	4850 6350 4850 6300
Connection ~ 4850 6300
Wire Wire Line
	4850 6750 4550 6750
Connection ~ 4550 6750
Wire Wire Line
	5400 6750 5650 6750
Connection ~ 5650 6750
Wire Wire Line
	5400 6350 5400 6300
Connection ~ 5400 6300
Wire Wire Line
	5950 6350 5950 6300
Connection ~ 5950 6300
Wire Wire Line
	6200 6750 5950 6750
Connection ~ 6200 6750
Wire Wire Line
	5950 7000 5950 6950
Connection ~ 5950 6950
Wire Wire Line
	6200 7400 5950 7400
Connection ~ 6200 7400
Wire Wire Line
	5400 6100 5650 6100
Connection ~ 5650 6100
Wire Wire Line
	4850 6100 5100 6100
Connection ~ 5100 6100
Wire Wire Line
	6200 6100 5950 6100
Connection ~ 6200 6100
Wire Wire Line
	5950 5700 5950 5650
Connection ~ 5950 5650
Wire Wire Line
	5400 5700 5400 5650
Connection ~ 5400 5650
Wire Wire Line
	4850 5700 4850 5650
Connection ~ 4850 5650
Wire Wire Line
	4850 5050 4850 5000
Connection ~ 4850 5000
Wire Wire Line
	4850 5450 5100 5450
Connection ~ 5100 5450
Wire Wire Line
	5400 5450 5650 5450
Connection ~ 5650 5450
Wire Wire Line
	5400 5050 5400 5000
Connection ~ 5400 5000
Wire Wire Line
	5950 5050 5950 5000
Connection ~ 5950 5000
Wire Wire Line
	6200 5450 5950 5450
Connection ~ 6200 5450
Connection ~ 2650 7600
Wire Wire Line
	3200 7650 3200 7600
Connection ~ 3200 7600
Wire Wire Line
	3750 7650 3750 7600
Connection ~ 3750 7600
Wire Wire Line
	5950 7650 5950 7600
Connection ~ 5950 7600
Wire Wire Line
	4300 7000 4300 6950
Connection ~ 4300 6950
Wire Wire Line
	4850 7000 4850 6950
Connection ~ 4850 6950
Wire Wire Line
	5400 7000 5400 6950
Connection ~ 5400 6950
Connection ~ 3200 3100
Connection ~ 3750 3100
Connection ~ 4300 3100
Connection ~ 4850 3100
Connection ~ 5400 3100
Connection ~ 5950 3100
Wire Wire Line
	6750 3500 6750 7600
Wire Wire Line
	8750 3750 12250 3750
Wire Wire Line
	8750 3750 8750 7650
Wire Wire Line
	9150 3100 9150 7650
Wire Wire Line
	9550 3100 9550 7650
Wire Wire Line
	9950 3100 9950 7650
Wire Wire Line
	10350 3100 10350 7650
Wire Wire Line
	10750 3100 10750 7650
Wire Wire Line
	11150 3100 11150 7650
Wire Wire Line
	11550 3100 11550 7650
Wire Wire Line
	11950 6950 11950 3100
Wire Wire Line
	8550 4150 12250 4150
Wire Wire Line
	8550 4550 12250 4550
Wire Wire Line
	8550 4950 12250 4950
Wire Wire Line
	8500 5350 12250 5350
Wire Wire Line
	8500 5750 12250 5750
Wire Wire Line
	8900 6150 12250 6150
Wire Wire Line
	9000 6550 12250 6550
Wire Wire Line
	9100 6950 12250 6950
Wire Wire Line
	11950 3100 11750 3100
Connection ~ 11950 6950
Wire Wire Line
	11650 3600 11650 3750
Connection ~ 11650 3750
Wire Wire Line
	11750 3600 11750 4150
Connection ~ 11750 4150
Wire Wire Line
	11850 3600 11850 4550
Connection ~ 11850 4550
Wire Wire Line
	11250 3600 11250 3750
Connection ~ 11250 3750
Wire Wire Line
	11350 3600 11350 4150
Connection ~ 11350 4150
Wire Wire Line
	11450 3600 11450 4550
Connection ~ 11450 4550
Wire Wire Line
	11550 3100 11350 3100
Connection ~ 11550 6550
Connection ~ 11150 6150
Connection ~ 10750 5750
Connection ~ 10350 5350
Connection ~ 9950 4950
Connection ~ 9550 4550
Connection ~ 9150 4150
Wire Wire Line
	11850 7150 11850 6950
Connection ~ 11850 6950
Wire Wire Line
	11550 7650 11750 7650
Wire Wire Line
	11750 7150 11750 6300
Wire Wire Line
	11750 6300 11350 6300
Wire Wire Line
	11350 6300 11350 6150
Connection ~ 11350 6150
Wire Wire Line
	11650 7150 11650 5950
Wire Wire Line
	11650 5950 11350 5950
Wire Wire Line
	11350 5950 11350 5750
Connection ~ 11350 5750
Wire Wire Line
	11450 7150 11450 6950
Connection ~ 11450 6950
Wire Wire Line
	11350 7150 11350 6550
Connection ~ 11350 6550
Wire Wire Line
	11250 7150 11250 5950
Wire Wire Line
	11250 5950 10950 5950
Wire Wire Line
	10950 5950 10950 5750
Connection ~ 10950 5750
Wire Wire Line
	11150 7650 11350 7650
Wire Wire Line
	11150 3100 10950 3100
Wire Wire Line
	10850 3600 10850 3750
Connection ~ 10850 3750
Wire Wire Line
	10950 3600 10950 4150
Connection ~ 10950 4150
Wire Wire Line
	11050 3600 11050 4550
Connection ~ 11050 4550
Wire Wire Line
	10450 3600 10450 3750
Connection ~ 10450 3750
Wire Wire Line
	10550 3600 10550 4150
Connection ~ 10550 4150
Wire Wire Line
	10650 3600 10650 4550
Connection ~ 10650 4550
Wire Wire Line
	10050 3600 10050 3750
Connection ~ 10050 3750
Wire Wire Line
	10150 3600 10150 4150
Connection ~ 10150 4150
Wire Wire Line
	10250 3600 10250 4550
Connection ~ 10250 4550
Wire Wire Line
	9650 3600 9650 3750
Connection ~ 9650 3750
Wire Wire Line
	9750 3600 9750 4150
Connection ~ 9750 4150
Wire Wire Line
	9850 3600 9850 4550
Connection ~ 9850 4550
Wire Wire Line
	9250 3600 9250 3750
Connection ~ 9250 3750
Wire Wire Line
	9350 3600 9350 4150
Connection ~ 9350 4150
Wire Wire Line
	9450 3600 9450 4750
Wire Wire Line
	9450 4750 9750 4750
Wire Wire Line
	9750 4750 9750 4950
Connection ~ 9750 4950
Wire Wire Line
	8850 3600 8850 3750
Connection ~ 8850 3750
Wire Wire Line
	8950 3600 8950 4350
Wire Wire Line
	8950 4350 9350 4350
Wire Wire Line
	9350 4350 9350 4550
Connection ~ 9350 4550
Wire Wire Line
	9050 3600 9050 4750
Wire Wire Line
	9050 4750 9350 4750
Wire Wire Line
	9350 4750 9350 4950
Connection ~ 9350 4950
Wire Wire Line
	9100 7150 9100 6950
Wire Wire Line
	9000 7150 9000 6550
Wire Wire Line
	8900 7150 8900 6150
Wire Wire Line
	9500 7150 9500 6950
Connection ~ 9500 6950
Wire Wire Line
	9400 7150 9400 6550
Connection ~ 9400 6550
Wire Wire Line
	9300 7150 9300 6150
Connection ~ 9300 6150
Wire Wire Line
	9900 7150 9900 6950
Connection ~ 9900 6950
Wire Wire Line
	9800 7150 9800 6550
Connection ~ 9800 6550
Wire Wire Line
	9700 7150 9700 6150
Connection ~ 9700 6150
Wire Wire Line
	10300 7150 10300 6950
Connection ~ 10300 6950
Wire Wire Line
	10200 7150 10200 6550
Connection ~ 10200 6550
Wire Wire Line
	10100 7150 10100 6150
Connection ~ 10100 6150
Wire Wire Line
	10700 7150 10700 6950
Connection ~ 10700 6950
Wire Wire Line
	10600 7150 10600 6550
Connection ~ 10600 6550
Wire Wire Line
	10500 7150 10500 6150
Connection ~ 10500 6150
Wire Wire Line
	11050 7150 11050 6950
Connection ~ 11050 6950
Wire Wire Line
	10950 7150 10950 6550
Connection ~ 10950 6550
Wire Wire Line
	10850 7150 10850 6150
Connection ~ 10850 6150
Wire Wire Line
	8750 7650 9000 7650
Wire Wire Line
	10750 7650 10950 7650
Wire Wire Line
	10750 3100 10550 3100
Wire Wire Line
	10350 3100 10150 3100
Wire Wire Line
	9950 3100 9750 3100
Wire Wire Line
	9550 3100 9350 3100
Wire Wire Line
	9150 3100 8950 3100
Wire Wire Line
	9150 7650 9400 7650
Wire Wire Line
	9550 7650 9800 7650
Wire Wire Line
	9950 7650 10200 7650
Wire Wire Line
	6200 3500 6200 7600
Wire Wire Line
	5100 8050 5400 8050
Connection ~ 5100 7400
Wire Wire Line
	5400 7650 5400 7600
Connection ~ 5400 7600
Connection ~ 6200 7600
Wire Wire Line
	10350 7650 10600 7650
Text Notes 8850 3750 3    60   ~ 0
R63
Text Notes 9350 4550 3    60   ~ 0
G63\n
Text Notes 9350 4950 3    60   ~ 0
 B63\n
Text Notes 9250 3750 3    60   ~ 0
R65
Text Notes 9350 4150 3    60   ~ 0
G65
Text Notes 9750 4950 3    60   ~ 0
B65
Text Notes 9850 4550 3    60   ~ 0
B67
Text Notes 10250 4550 3    60   ~ 0
B69\n
Text Notes 10650 4550 3    60   ~ 0
B71
Text Notes 11050 4550 3    60   ~ 0
B73\n
Text Notes 11450 4550 3    60   ~ 0
B75
Text Notes 11850 4550 3    60   ~ 0
B77\n
Text Notes 9750 4150 3    60   ~ 0
G67
Text Notes 9650 3750 3    60   ~ 0
R67
Text Notes 10050 3750 3    60   ~ 0
R69
Text Notes 10450 3750 3    60   ~ 0
R71
Text Notes 10850 3750 3    60   ~ 0
R73
Text Notes 11250 3750 3    60   ~ 0
R75
Text Notes 11650 3750 3    60   ~ 0
R77
Text Notes 10150 4150 3    60   ~ 0
G69
Text Notes 10550 4150 3    60   ~ 0
G71
Text Notes 10950 4150 3    60   ~ 0
G73
Text Notes 11350 4150 3    60   ~ 0
G75
Text Notes 11750 4150 3    60   ~ 0
G77
Text Notes 11850 6950 1    60   ~ 0
R76
Text Notes 11350 6150 1    60   ~ 0
G76
Text Notes 11350 5750 1    60   ~ 0
B76
Text Notes 10950 5750 1    60   ~ 0
B74
Text Notes 11350 6550 1    60   ~ 0
G74
Text Notes 11450 6950 1    60   ~ 0
R74
Text Notes 11050 6950 1    60   ~ 0
R72
Text Notes 10950 6550 1    60   ~ 0
G72
Text Notes 10850 6150 1    60   ~ 0
B72
Text Notes 10500 6150 1    60   ~ 0
B70
Text Notes 10100 6150 1    60   ~ 0
B68
Text Notes 9700 6150 1    60   ~ 0
B66
Text Notes 9300 6150 1    60   ~ 0
B64
Text Notes 8900 6150 1    60   ~ 0
B62
Text Notes 9000 6550 1    60   ~ 0
G62
Text Notes 9100 6950 1    60   ~ 0
R62
Text Notes 9500 6950 1    60   ~ 0
R64
Text Notes 9400 6550 1    60   ~ 0
G64
Text Notes 9800 6550 1    60   ~ 0
G66
Text Notes 9900 6950 1    60   ~ 0
R66
Text Notes 10300 6950 1    60   ~ 0
R68
Text Notes 10700 6950 1    60   ~ 0
R70
Text Notes 10200 6550 1    60   ~ 0
G68
Text Notes 10600 6550 1    60   ~ 0
G70
$EndSCHEMATC
